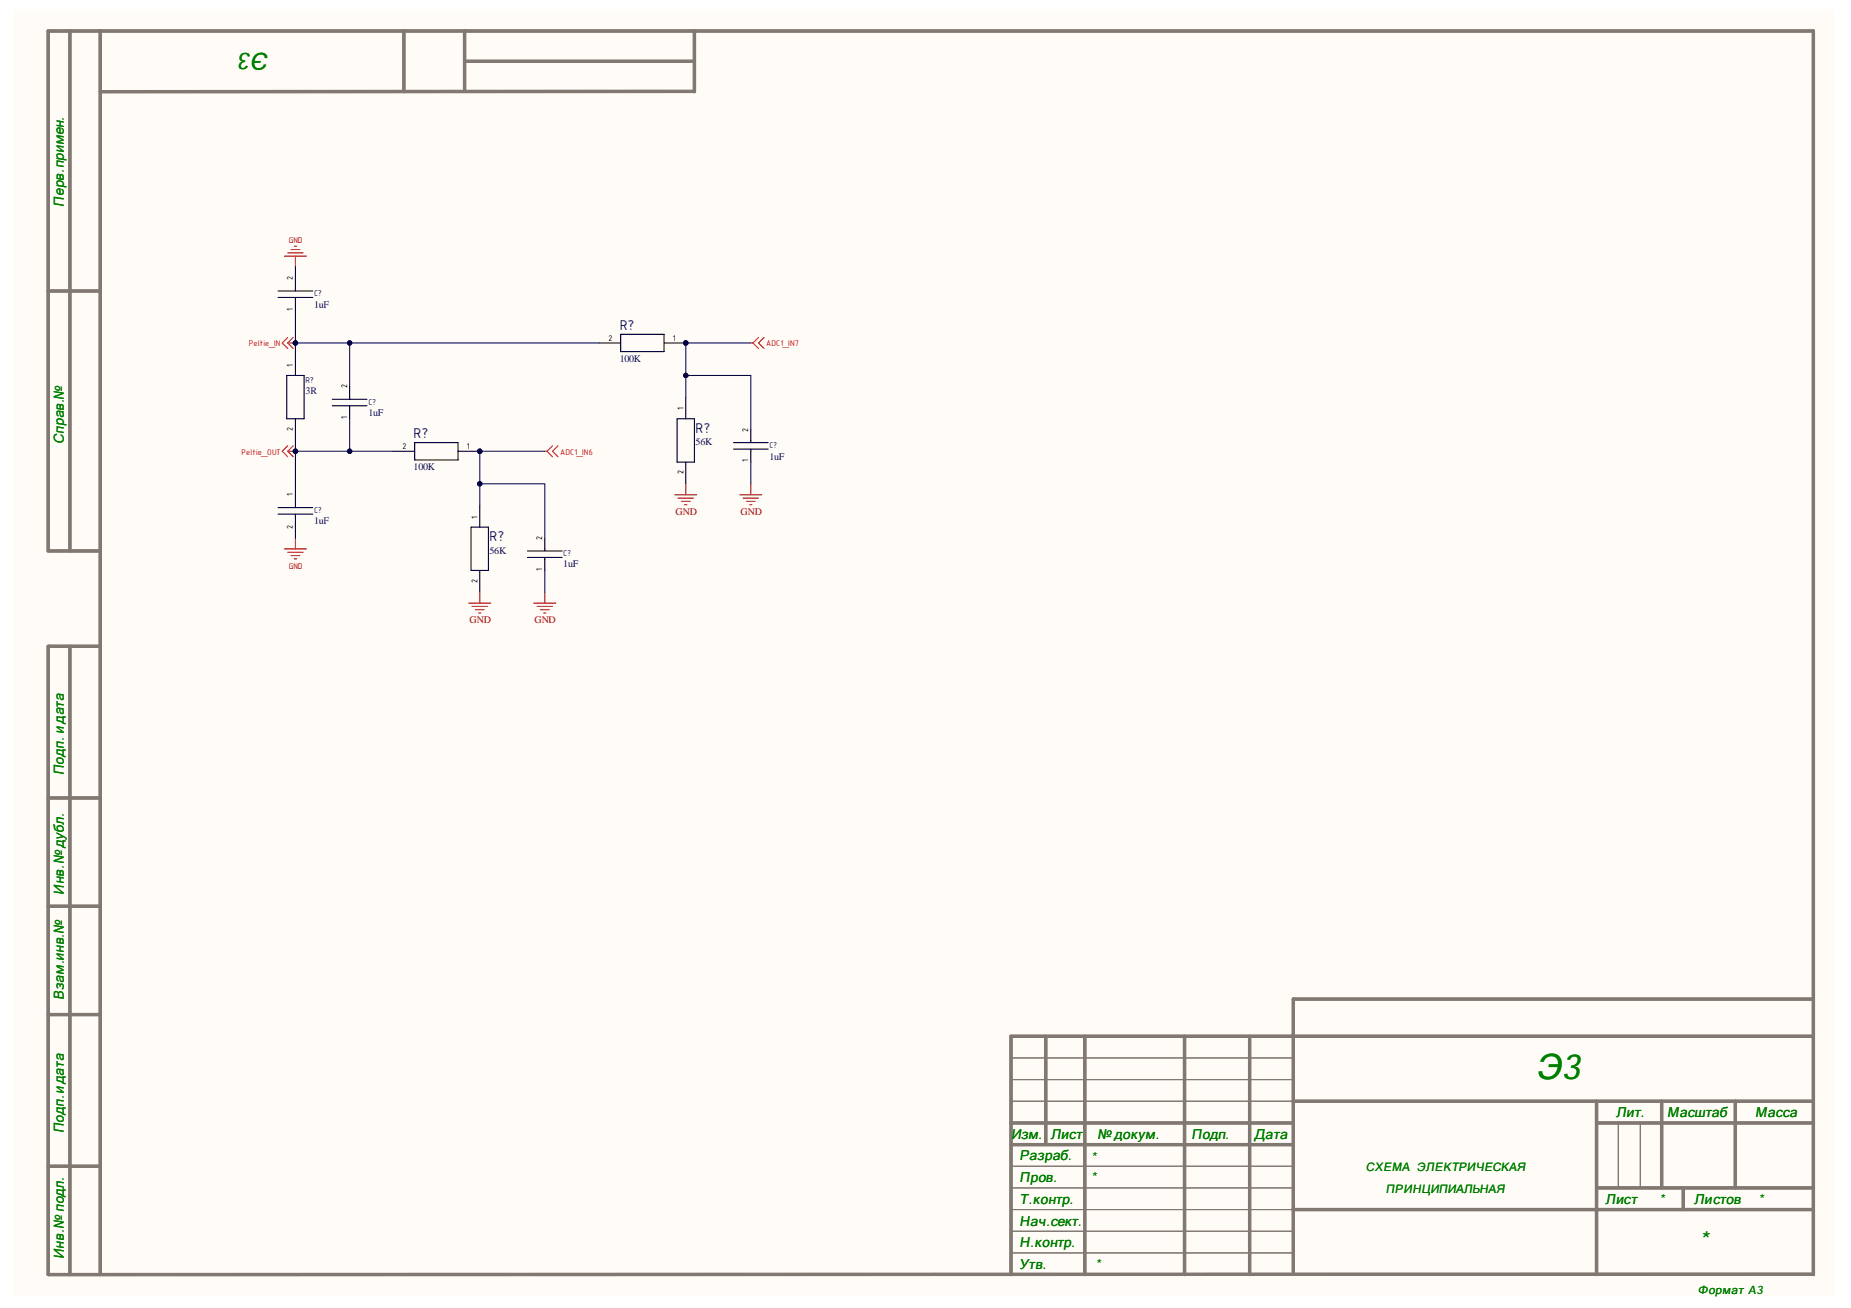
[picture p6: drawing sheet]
<svg xmlns="http://www.w3.org/2000/svg" width="297mm" height="210mm" viewBox="0 0 297 210" stroke-linecap="round" stroke-linejoin="round" font-family="sans-serif">
<g fill="#fffcf8">
<path d="M2.2 1.5h292.3v206.5h-292.3z" fill-rule="evenodd"/>
<path d="M2.2 1.5h292.3v206.5h-292.3z" fill-rule="evenodd"/>
</g>
<g fill="none" stroke="#827872" stroke-width=".53">
<path d="M11.2 5v83.4M16.1 5v199.5M64.8 5v9.7M74.6 5v9.7M74.6 9.8h36.8M111.4 14.7h-95.3M111.4 5v9.7M7.7 46.7h8.4M16.1 88.4h-8.4v-83.4h283.3v199.5M11.2 103.7v100.8M16.1 103.7h-8.4v100.8h283.3M7.7 128h8.4"/>
<path d="M7.7 145.4h8.4M7.7 162.8h8.4M167.8 166.3v17.4M174.1 166.3v38.2M190.1 166.3v38.2M200.5 166.3v38.2M207.5 176.7h83.5M256.2 176.7v27.8M266.6 176.7v13.9M278.5 176.7v13.9M291 160.3h-83.4v43.8M291 166.3h-128.8v38.2"/>
<path d="M7.7 187.2h8.4M162.2 183.7h45.3M162.2 180.2h45.3M207.5 194.1h83.5M256.2 180.2h34.8M256.2 190.6h34.8M270.1 190.6v3.5"/>
</g>
<path d="M162.2 176.7h45.3M162.2 169.8h45.3M162.2 173.2h45.3M162.2 197.6h45.3M162.2 190.6h45.3M162.2 194.1h45.3M162.2 187.2h45.3M259.7 180.2v10.4M263.2 180.2v10.4M162.2 201.1h45.3" fill="none" stroke="#827872" stroke-width=".18"/>
<g fill="none" stroke="#000" stroke-width=".17">
<path d="M44.6 47.7h5.6M44.6 46.7h5.6M47.4 44.6v2.1M47.4 47.7v2.1M47.4 56.8v3.5M46 60.3h2.8v6.9h-2.8zM47.4 67.2v3.5M47.4 79.4v2.1M53.3 65.1h5.6M53.3 64.1h5.6M56.1 62v2.1M56.1 65.1v2.1"/>
<path d="M44.6 81.5h5.6M44.6 82.5h5.6M47.4 82.5v2.1M75.6 84.6h2.8v6.9h-2.8zM77 81.1v3.5M77 91.5v3.5"/>
</g>
<circle cx="77" cy="72.4" r=".35" fill="#000080"/>
<circle cx="77" cy="72.4" r=".35" fill="none" stroke="#000080" stroke-width=".16"/>
<path d="M66.5 71h7v2.8h-7zM73.5 72.4h3.5" fill="none" stroke="#000" stroke-width=".17"/>
<circle cx="77" cy="72.4" r=".35" fill="#000080"/>
<circle cx="77" cy="72.4" r=".35" fill="none" stroke="#000080" stroke-width=".16"/>
<g fill="none" stroke="#000" stroke-width=".17">
<path d="M96.1 55h3.5M99.6 53.6h7v2.8h-7zM106.6 55h3.4M63.1 72.4h3.4M108.7 67.2h2.7v7h-2.7zM110 63.7v3.5M110 74.2v3.4M117.7 72.1h5.6M117.7 71h5.6M120.5 68.9v2.1M120.5 72.1v2.1M84.6 89.5h5.6"/>
<path d="M84.6 88.4h5.6M87.4 86.3v2.1M87.4 89.5v2"/>
</g>
<g fill="none" stroke="#800000" stroke-width=".17">
<path d="M47.2 39.5h.4M45.6 41.1h3.6M46.2 40.6h2.4M46.7 40h1.4M47.4 41.1v1.8M108.3 79.4h3.5M108.8 79.9h2.5M110 77.6v1.8M118.7 79.4h3.6M119.3 79.9h2.4M120.5 77.6v1.8M45.6 88.1h3.6"/>
<path d="M46.2 88.6h2.4M46.7 89.2h1.4M47.2 89.7h.4M47.4 86.3v1.8M75.2 96.8h3.6M75.8 97.3h2.4M76.3 97.8h1.4M76.8 98.4h.4M77 95v1.8M85.7 96.8h3.5M86.2 97.3h2.5M86.7 97.8h1.4"/>
<path d="M87.2 98.4h.4M87.4 95v1.8M109.3 80.5h1.5M109.9 81h.3M119.8 80.5h1.4M120.3 81h.4"/>
</g>
<path d="M120.5 74.2v3.4" fill="none" stroke="#000080" stroke-width=".17"/>
<path d="M46.2 55h1.2M46.2 55l.9 .9M46.2 54.2l-.9 .8 .9 .9M47.1 54.2l-.9 .8M120.5 55h.3M120.8 55l.9 .9M121.7 54.2l-.9 .8M122.6 54.2l-.9 .8 .9 .9M87.4 72.4h.4M87.8 72.4l.9 .9M88.7 71.5l-.9 .9M89.5 71.5l-.8 .9 .8 .9" fill="none" stroke="#f00" stroke-width=".17"/>
<circle cx="47.4" cy="55" r=".35" fill="#000080"/>
<circle cx="47.4" cy="55" r=".35" fill="none" stroke="#000080" stroke-width=".16"/>
<path d="M46.2 72.4l.9 .9M46.2 71.5l-.9 .9 .9 .9M46.2 72.4h1.2M47.1 71.5l-.9 .9" fill="none" stroke="#f00" stroke-width=".17"/>
<circle cx="47.4" cy="72.4" r=".35" fill="#000080"/>
<circle cx="47.4" cy="72.4" r=".35" fill="none" stroke="#000080" stroke-width=".16"/>
<path d="M56.1 67.2v5.2h-8.7" fill="none" stroke="#000080" stroke-width=".17"/>
<circle cx="47.4" cy="72.4" r=".35" fill="#000080"/>
<circle cx="47.4" cy="72.4" r=".35" fill="none" stroke="#000080" stroke-width=".16"/>
<circle cx="56.1" cy="72.4" r=".35" fill="#000080"/>
<circle cx="56.1" cy="72.4" r=".35" fill="none" stroke="#000080" stroke-width=".16"/>
<path d="M47.4 55h48.7" fill="none" stroke="#000080" stroke-width=".17"/>
<circle cx="47.4" cy="55" r=".35" fill="#000080"/>
<circle cx="47.4" cy="55" r=".35" fill="none" stroke="#000080" stroke-width=".16"/>
<circle cx="56.1" cy="55" r=".35" fill="#000080"/>
<circle cx="56.1" cy="55" r=".35" fill="none" stroke="#000080" stroke-width=".16"/>
<path d="M56.1 72.4h7" fill="none" stroke="#000080" stroke-width=".17"/>
<circle cx="56.1" cy="72.4" r=".35" fill="#000080"/>
<circle cx="56.1" cy="72.4" r=".35" fill="none" stroke="#000080" stroke-width=".16"/>
<path d="M77 77.6h10.4v8.7" fill="none" stroke="#000080" stroke-width=".17"/>
<circle cx="77" cy="77.6" r=".35" fill="#000080"/>
<circle cx="77" cy="77.6" r=".35" fill="none" stroke="#000080" stroke-width=".16"/>
<path d="M87.4 72.4h-10.4v8.7" fill="none" stroke="#000080" stroke-width=".17"/>
<circle cx="77" cy="77.6" r=".35" fill="#000080"/>
<circle cx="77" cy="77.6" r=".35" fill="none" stroke="#000080" stroke-width=".16"/>
<circle cx="77" cy="72.4" r=".35" fill="#000080"/>
<circle cx="77" cy="72.4" r=".35" fill="none" stroke="#000080" stroke-width=".16"/>
<path d="M110 60.3h10.5v8.6" fill="none" stroke="#000080" stroke-width=".17"/>
<circle cx="110" cy="60.3" r=".35" fill="#000080"/>
<circle cx="110" cy="60.3" r=".35" fill="none" stroke="#000080" stroke-width=".16"/>
<path d="M120.5 55h-10.5v8.7" fill="none" stroke="#000080" stroke-width=".17"/>
<circle cx="110" cy="60.3" r=".35" fill="#000080"/>
<circle cx="110" cy="60.3" r=".35" fill="none" stroke="#000080" stroke-width=".16"/>
<path d="M47.4 70.7v8.7M47.4 84.6v1.7" fill="none" stroke="#000080" stroke-width=".17"/>
<circle cx="47.4" cy="72.4" r=".35" fill="#000080"/>
<circle cx="47.4" cy="72.4" r=".35" fill="none" stroke="#000080" stroke-width=".16"/>
<path d="M47.4 49.8v7" fill="none" stroke="#000080" stroke-width=".17"/>
<circle cx="47.4" cy="55" r=".35" fill="#000080"/>
<circle cx="47.4" cy="55" r=".35" fill="none" stroke="#000080" stroke-width=".16"/>
<path d="M47.4 42.9v1.7M56.1 55v7" fill="none" stroke="#000080" stroke-width=".17"/>
<circle cx="56.1" cy="55" r=".35" fill="#000080"/>
<circle cx="56.1" cy="55" r=".35" fill="none" stroke="#000080" stroke-width=".16"/>
<path d="M87.4 91.5v3.5" fill="none" stroke="#000080" stroke-width=".17"/>
<text font-size="5.6" fill="#008000" x="246.5" y="173.2">Э3</text>
<g font-size="3.8" fill="#008000">
<text x="43.2" y="8.5" transform="rotate(-180 43.2 8.5)">Э3</text>
<text x="272.8" y="200.3">*</text>
</g>
<g font-size="2.5" fill="#000080">
<text x="99.4" y="52.9">R?</text>
<text x="66.4" y="70.3">R?</text>
<text x="111.6" y="69.4">R?</text>
<text x="78.6" y="86.8">R?</text>
</g>
<g font-size="2.2" fill="#008000">
<text x="10.2" y="33.2" transform="rotate(-90 10.2 33.2)">Перв.примен.</text>
<text x="10.2" y="71.3" transform="rotate(-90 10.2 71.3)">Справ.№</text>
<text x="10.2" y="124.4" transform="rotate(-90 10.2 124.4)">Подп. и дата</text>
<text x="10.2" y="143.6" transform="rotate(-90 10.2 143.6)">Инв.№ дубл.</text>
<text x="10.2" y="160.4" transform="rotate(-90 10.2 160.4)">Взам.инв.№</text>
<text x="259.4" y="179.3">Лит.</text>
<text x="267.6" y="179.3">Масштаб</text>
<text x="281.7" y="179.3">Масса</text>
<text x="10.2" y="181.9" transform="rotate(-90 10.2 181.9)">Подп.и дата</text>
<text x="162.3" y="182.7">Изм.</text>
<text x="168.6" y="182.7">Лист</text>
<text x="176.1" y="182.7">№ докум.</text>
<text x="191.2" y="182.7">Подп.</text>
<text x="201.3" y="182.7">Дата</text>
<text x="163.6" y="186.2">Разраб.</text>
<text x="163.6" y="189.7">Пров.</text>
<text x="175.1" y="186.5">*</text>
<text x="175.1" y="189.7">*</text>
<text x="163.6" y="193.2">Т.контр.</text>
<text x="163.6" y="196.7">Нач.сект.</text>
<text x="257.7" y="193.2">Лист</text>
<text x="266.3" y="193.3">*</text>
<text x="271.9" y="193.2">Листов</text>
<text x="282.2" y="193.3">*</text>
<text x="10.2" y="202.1" transform="rotate(-90 10.2 202.1)">Инв.№ подл.</text>
<text x="163.6" y="203.6">Утв.</text>
<text x="163.6" y="200.1">Н.контр.</text>
<text x="175.8" y="203.6">*</text>
</g>
<g font-size="1.9" fill="#008000">
<text x="219.2" y="188">СХЕМА ЭЛЕКТРИЧЕСКАЯ</text>
<text x="222.4" y="191.4">ПРИНЦИПИАЛЬНАЯ</text>
<text x="272.5" y="207.7">Формат A3</text>
</g>
<g font-size="1.6" fill="#000080">
<text x="50.4" y="49.4">1uF</text>
<text x="99.4" y="58">100K</text>
<text x="49" y="63.3">3R</text>
<text x="59.1" y="66.7">1uF</text>
<text x="111.6" y="71.5">56K</text>
<text x="66.4" y="75.4">100K</text>
<text x="123.5" y="73.7">1uF</text>
<text x="50.4" y="84.1">1uF</text>
<text x="78.6" y="88.9">56K</text>
<text x="90.4" y="91.1">1uF</text>
</g>
<g font-size="1.6" fill="#800000">
<text x="108.4" y="82.6">GND</text>
<text x="118.8" y="82.6">GND</text>
<text x="75.3" y="100">GND</text>
<text x="85.7" y="100">GND</text>
</g>
<g font-size="1.4" fill="#800000">
<text x="46.3" y="39">GND</text>
<text x="46.3" y="91.3">GND</text>
</g>
<g font-size="1.4">
<text x="47" y="44.9" transform="rotate(-90 47 44.9)">2</text>
<text x="47" y="49.8" transform="rotate(-90 47 49.8)">1</text>
<text x="47" y="58.9" transform="rotate(-90 47 58.9)">1</text>
<text x="97.7" y="54.7">2</text>
<text x="108" y="54.7">1</text>
<text x="55.7" y="62.3" transform="rotate(-90 55.7 62.3)">2</text>
<text x="109.7" y="65.8" transform="rotate(-90 109.7 65.8)">1</text>
<text x="47" y="69.2" transform="rotate(-90 47 69.2)">2</text>
<text x="55.7" y="67.2" transform="rotate(-90 55.7 67.2)">1</text>
<text x="120.1" y="69.3" transform="rotate(-90 120.1 69.3)">2</text>
<text x="64.6" y="72.1">2</text>
<text x="74.9" y="72.1">1</text>
<text x="109.7" y="76.1" transform="rotate(-90 109.7 76.1)">2</text>
<text x="120.1" y="74.2" transform="rotate(-90 120.1 74.2)">1</text>
<text x="47" y="79.7" transform="rotate(-90 47 79.7)">1</text>
<text x="76.6" y="83.2" transform="rotate(-90 76.6 83.2)">1</text>
<text x="47" y="84.8" transform="rotate(-90 47 84.8)">2</text>
<text x="87" y="86.7" transform="rotate(-90 87 86.7)">2</text>
<text x="76.6" y="93.5" transform="rotate(-90 76.6 93.5)">2</text>
<text x="87" y="91.6" transform="rotate(-90 87 91.6)">1</text>
</g>
<g font-size="1.4" fill="#000080">
<text x="50.4" y="47.6">C?</text>
<text x="49" y="61.5">R?</text>
<text x="59.1" y="65">C?</text>
<text x="123.5" y="71.9">C?</text>
<text x="50.4" y="82.4">C?</text>
<text x="90.4" y="89.3">C?</text>
</g>
<g font-size="1.4" fill="#f00">
<text x="39.9" y="55.6">Peltie_IN</text>
<text x="123" y="55.6">ADC1_IN7</text>
<text x="38.7" y="73">Peltie_OUT</text>
<text x="89.9" y="73">ADC1_IN6</text>
</g>
<text font-size=".7" fill="#000080" x="106.2" y="55.2">PIR?01</text>
</svg>
